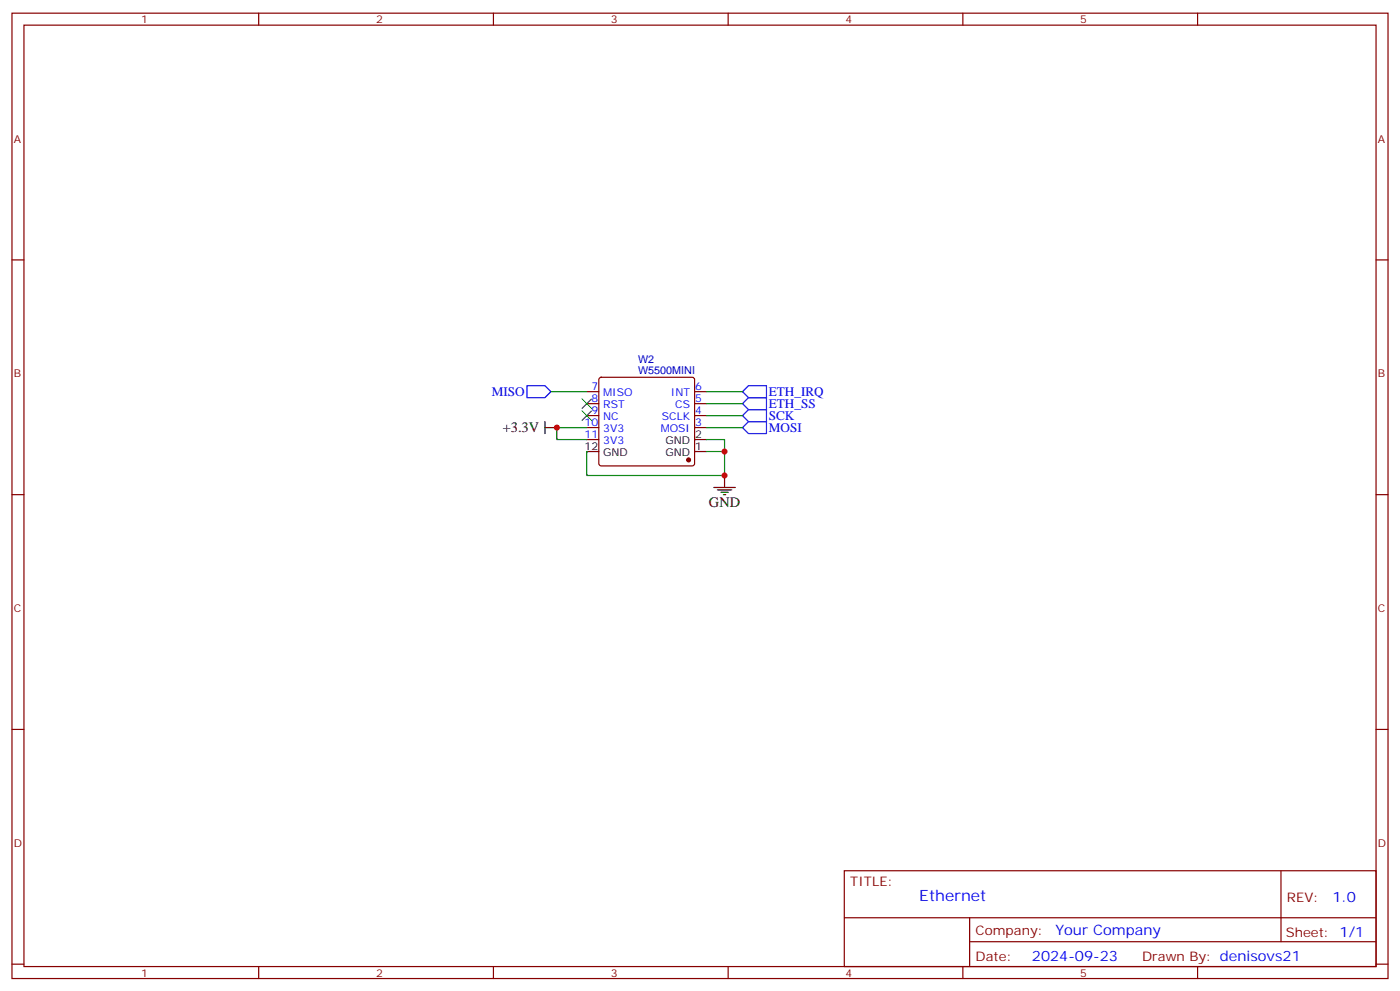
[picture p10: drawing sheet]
<svg xmlns="http://www.w3.org/2000/svg" width="412mm" height="292mm" viewBox="0 0 412 292" stroke-linecap="round" stroke-linejoin="round" font-family="sans-serif">
<g fill="none" stroke="#870000" stroke-width=".35">
<path d="M3.5 3.9h405.4v284.3h-405.4zM7.1 7.4h398.2v277.3h-398.2zM76.2 3.9v3.5M145.3 3.9v3.5M214.5 3.9v3.5M283.6 3.9v3.5M352.8 3.9v3.5M3.5 76.6h3.6M405.3 76.6h3.6M172.9 118.9h3.5M172.9 115.4h3.5M176.6 111.3l.5-.2h26.8l.5 .2 .2 .5v24.7l-.2 .5-.5 .2h-26.8l-.5-.2-.2-.5v-24.7z"/>
<path d="M204.6 118.9h3.5M204.6 115.4h3.5M172.9 125.9h3.5M172.9 122.4h3.5M172.9 129.5h3.5M204.6 125.9h3.5M204.6 122.4h3.5M3.5 145.7h3.6M405.3 145.7h3.6M3.5 214.8h3.6M405.3 214.8h3.6M248.7 256.5h156.6v28.2h-156.6z"/>
<path d="M377.3 256.5v20.9M248.7 270.3h156.5M285.6 277.4h119.6M285.6 270.3v14.1M3.5 284h3.6M76.2 284.7v3.5M145.3 284.7v3.5M214.5 284.7v3.5M283.6 284.7v3.5M352.8 284.7v3.5M405.3 284h3.6"/>
</g>
<circle cx="202.8" cy="135.5" r=".53" fill="#870000" stroke="#870000" stroke-width=".35"/>
<path d="M160.5 125.9h3.5M160.5 124.2v3.5M172.9 133h3.5M204.6 133h3.5M204.6 129.5h3.5M210.3 143.6h6.3M211.3 144.3h4.2M212.4 145h2.1M213.1 145.7h.7M213.4 140.1v3.5" fill="none" stroke="#000" stroke-width=".35"/>
<path d="M155.2 113.6h5.3l1.8 1.8-1.8 1.7h-5.3zM218.7 115.4l1.8-1.8h5.3v3.5h-5.3zM218.7 118.9l1.8-1.8h5.3v3.6h-5.3zM218.7 122.4l1.8-1.7h5.3v3.5h-5.3zM218.7 125.9l1.8-1.7h5.3v3.5h-5.3z" fill="none" stroke="#00f" stroke-width=".35"/>
<path d="M162.3 115.4h10.6M208.1 115.4h10.6M208.1 118.9h10.6M172.9 125.9h-8.9v3.6h8.9M208.1 129.5h5.3v10.6h-40.5v-7.1M208.1 133h5.3M208.1 125.9h10.6M208.1 122.4h10.6" fill="none" stroke="#008700" stroke-width=".35"/>
<path d="M171.4 117.5l2.9 2.8M174.3 117.5l-2.9 2.8M171.4 121l2.9 2.8M174.3 121l-2.9 2.8" fill="none" stroke="#3c3" stroke-width=".35"/>
<g fill="#c00">
<circle cx="213.4" cy="133" r=".88"/>
<circle cx="164" cy="125.9" r=".88"/>
<circle cx="213.4" cy="140.1" r=".88"/>
</g>
<text font-size="4.6" fill="#00f" x="270.8" y="265.5">Ethernet</text>
<g font-size="4.2">
<text x="148.1" y="127.4">+3.3V</text>
<text x="208.8" y="149.2">GND</text>
</g>
<g font-size="4.2" fill="#00f">
<text x="392.5" y="265.7">1.0</text>
<text x="310.9" y="275.3">Your Company</text>
<text x="304" y="283.1">2024-09-23</text>
</g>
<g font-size="3.9" fill="#00f">
<text x="144.9" y="116.6">MISO</text>
<text x="226.5" y="116.6">ETH_IRQ</text>
<text x="226.5" y="120.2">ETH_SS</text>
<text x="226.5" y="123.7">SCK</text>
<text x="226.5" y="127.2">MOSI</text>
</g>
<g font-size="3.9" fill="#800">
<text x="250.5" y="261.1">TITLE:</text>
<text x="379.1" y="265.7">REV:</text>
<text x="287.4" y="275.3">Company:</text>
<text x="378.7" y="275.9">Sheet: 1/1</text>
<text x="287.4" y="282.9">Date:</text>
<text x="336.4" y="283">Draw</text>
<text x="346.6" y="283">n By: denisovs21</text>
</g>
<g font-size="3.2" fill="#800">
<text x="41.6" y="6.9">1</text>
<text x="110.8" y="6.9">2</text>
<text x="179.9" y="6.9">3</text>
<text x="249.1" y="6.9">4</text>
<text x="318.2" y="6.9">5</text>
<text x="4.1" y="42">A</text>
<text x="405.9" y="42">A</text>
<text x="4.1" y="111.1">B</text>
<text x="405.9" y="111.1">B</text>
<text x="4.1" y="180.3">C</text>
<text x="405.9" y="180.3">C</text>
<text x="4.1" y="249.4">D</text>
<text x="405.9" y="249.4">D</text>
<text x="41.6" y="287.7">1</text>
<text x="110.8" y="287.7">2</text>
<text x="179.9" y="287.7">3</text>
<text x="249.1" y="287.7">4</text>
<text x="318.2" y="287.7">5</text>
</g>
<g font-size="3.2" fill="#000080">
<text x="188" y="106.9">W2</text>
<text x="188" y="110.1">W5500MINI</text>
</g>
<g font-size="3.2" fill="#00f">
<text x="174.2" y="115">7</text>
<text x="174.2" y="118.5">8</text>
<text x="177.7" y="116.8">MISO</text>
<text x="197.6" y="116.8">INT</text>
<text x="204.8" y="118.5">5</text>
<text x="204.8" y="115">6</text>
<text x="172.2" y="125.6">10</text>
<text x="174.2" y="122.1">9</text>
<text x="177.7" y="120.3">RST</text>
<text x="177.7" y="123.8">NC</text>
<text x="195" y="123.8">SCLK</text>
<text x="198.9" y="120.3">CS</text>
<text x="204.8" y="125.6">3</text>
<text x="204.8" y="122.1">4</text>
<text x="172.2" y="129.1">11</text>
<text x="177.7" y="127.4">3V3</text>
<text x="177.7" y="130.9">3V3</text>
<text x="194.6" y="127.4">MOSI</text>
</g>
<g font-size="3.2">
<text x="196" y="130.9">GND</text>
<text x="204.8" y="129.1">2</text>
<text x="172.2" y="132.6">12</text>
<text x="177.7" y="134.4">GND</text>
<text x="196" y="134.4">GND</text>
<text x="204.8" y="132.6">1</text>
</g>
</svg>
